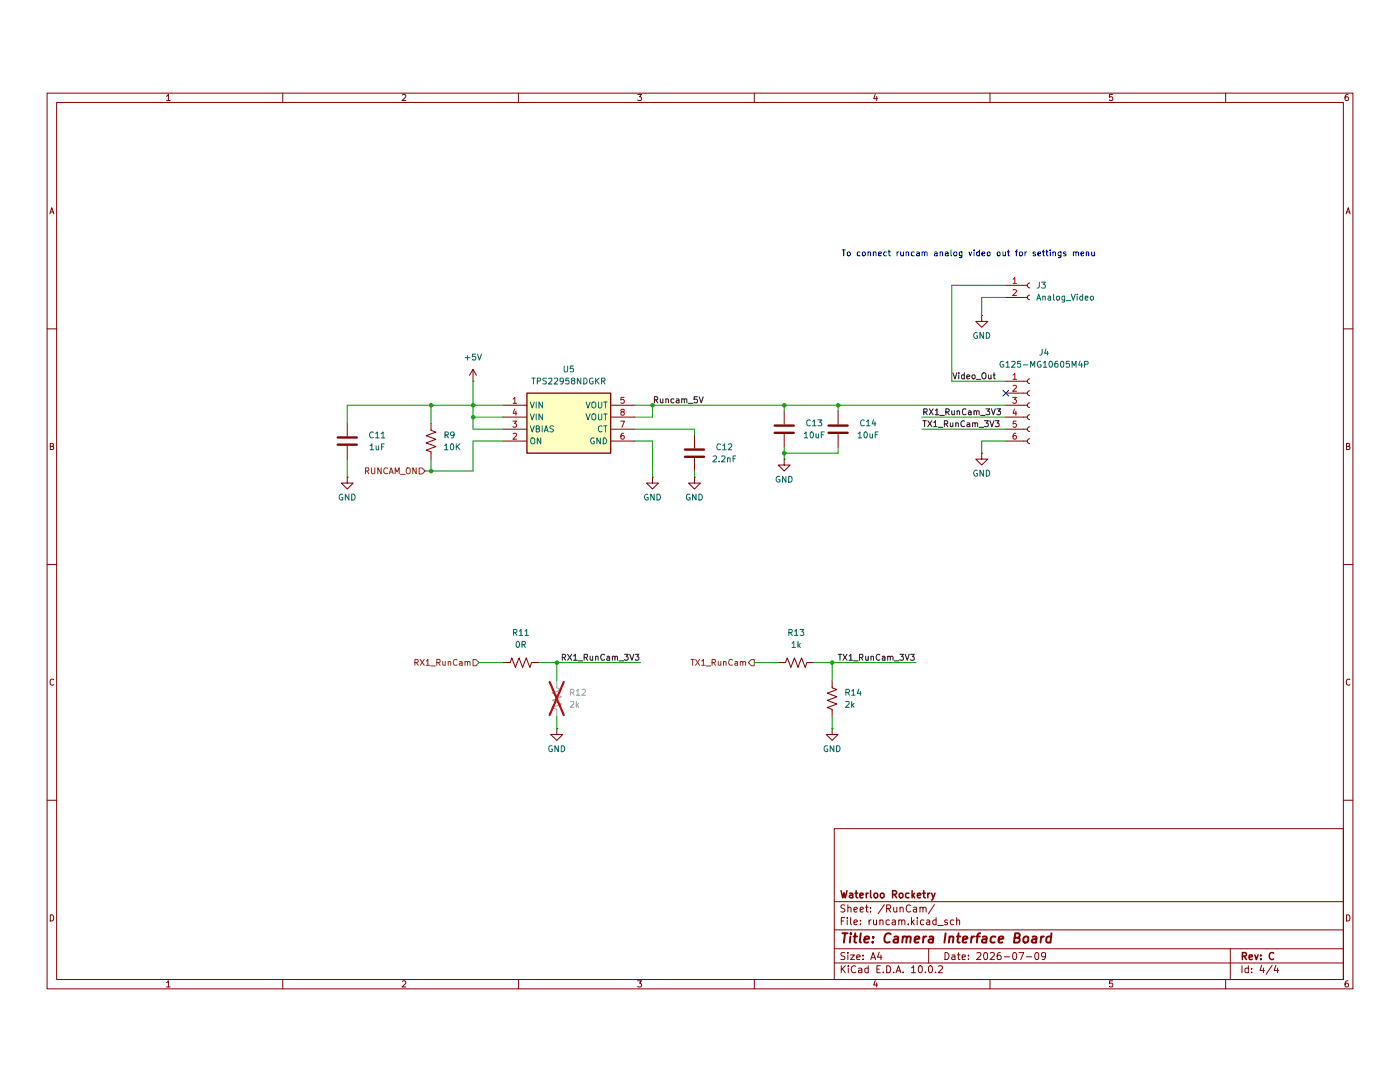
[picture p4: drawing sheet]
(kicad_sch
 (version 20260306)
 (generator "eeschema")
 (generator_version "10.0")
 (paper "A4")
 (title_block
  (title "Camera Interface Board")
  (date "2026-07-09")
  (rev "C")
  (company "Waterloo Rocketry"))
 (lib_symbols
  (symbol "Connector:Conn_01x02_Socket"
   (pin_names
    (offset 1.016) (hide yes)) (exclude_from_sim no) (in_bom yes) (on_board yes)
   (in_pos_files yes)
   (duplicate_pin_numbers_are_jumpers no)
   (property "Reference" "J" (at 0 2.54 0) (show_name no) (do_not_autoplace no) (effects (font (size 1.27 1.27))))
   (property "Value" "Conn_01x02_Socket" (at 0 -5.08 0) (show_name no) (do_not_autoplace no) (effects (font (size 1.27 1.27))))
   (property "Footprint" "" (at 0 0 0) (show_name no) (do_not_autoplace no) (hide yes) (effects (font (size 1.27 1.27))))
   (property "Datasheet" "" (at 0 0 0) (show_name no) (do_not_autoplace no) (hide yes) (effects (font (size 1.27 1.27))))
   (property "Description" "Generic connector, single row, 01x02, script generated" (at 0 0 0) (show_name no) (do_not_autoplace no) (hide yes) (effects (font (size 1.27 1.27))))
   (property "ki_locked" "" (at 0 0 0) (show_name no) (do_not_autoplace no) (effects (font (size 1.27 1.27))))
   (symbol "Conn_01x02_Socket_1_1"
    (polyline (pts (xy -1.27 0) (xy -0.508 0)) (stroke (width 0.1524) (type default)) (fill (type none)))
    (polyline (pts (xy -1.27 -2.54) (xy -0.508 -2.54)) (stroke (width 0.1524) (type default)) (fill (type none)))
    (arc (start 0 -0.508) (mid -0.5058 0) (end 0 0.508) (stroke (width 0.1524) (type default)) (fill (type none)))
    (arc (start 0 -3.048) (mid -0.5058 -2.54) (end 0 -2.032) (stroke (width 0.1524) (type default)) (fill (type none)))
    (pin passive line (at -5.08 0 0) (length 3.81) (name "Pin_1" (effects (font (size 1.27 1.27)))) (number "1" (effects (font (size 1.27 1.27)))))
    (pin passive line (at -5.08 -2.54 0) (length 3.81) (name "Pin_2" (effects (font (size 1.27 1.27)))) (number "2" (effects (font (size 1.27 1.27))))))
   (embedded_fonts no))
  (symbol "Connector:Conn_01x06_Socket"
   (pin_names
    (offset 1.016) (hide yes)) (exclude_from_sim no) (in_bom yes) (on_board yes)
   (in_pos_files yes)
   (duplicate_pin_numbers_are_jumpers no)
   (property "Reference" "J" (at 0 7.62 0) (show_name no) (do_not_autoplace no) (effects (font (size 1.27 1.27))))
   (property "Value" "Conn_01x06_Socket" (at 0 -10.16 0) (show_name no) (do_not_autoplace no) (effects (font (size 1.27 1.27))))
   (property "Footprint" "" (at 0 0 0) (show_name no) (do_not_autoplace no) (hide yes) (effects (font (size 1.27 1.27))))
   (property "Datasheet" "" (at 0 0 0) (show_name no) (do_not_autoplace no) (hide yes) (effects (font (size 1.27 1.27))))
   (property "Description" "Generic connector, single row, 01x06, script generated" (at 0 0 0) (show_name no) (do_not_autoplace no) (hide yes) (effects (font (size 1.27 1.27))))
   (property "ki_locked" "" (at 0 0 0) (show_name no) (do_not_autoplace no) (effects (font (size 1.27 1.27))))
   (symbol "Conn_01x06_Socket_1_1"
    (polyline (pts (xy -1.27 5.08) (xy -0.508 5.08)) (stroke (width 0.1524) (type default)) (fill (type none)))
    (polyline (pts (xy -1.27 2.54) (xy -0.508 2.54)) (stroke (width 0.1524) (type default)) (fill (type none)))
    (polyline (pts (xy -1.27 0) (xy -0.508 0)) (stroke (width 0.1524) (type default)) (fill (type none)))
    (polyline (pts (xy -1.27 -2.54) (xy -0.508 -2.54)) (stroke (width 0.1524) (type default)) (fill (type none)))
    (polyline (pts (xy -1.27 -5.08) (xy -0.508 -5.08)) (stroke (width 0.1524) (type default)) (fill (type none)))
    (polyline (pts (xy -1.27 -7.62) (xy -0.508 -7.62)) (stroke (width 0.1524) (type default)) (fill (type none)))
    (arc (start 0 4.572) (mid -0.5058 5.08) (end 0 5.588) (stroke (width 0.1524) (type default)) (fill (type none)))
    (arc (start 0 2.032) (mid -0.5058 2.54) (end 0 3.048) (stroke (width 0.1524) (type default)) (fill (type none)))
    (arc (start 0 -0.508) (mid -0.5058 0) (end 0 0.508) (stroke (width 0.1524) (type default)) (fill (type none)))
    (arc (start 0 -3.048) (mid -0.5058 -2.54) (end 0 -2.032) (stroke (width 0.1524) (type default)) (fill (type none)))
    (arc (start 0 -5.588) (mid -0.5058 -5.08) (end 0 -4.572) (stroke (width 0.1524) (type default)) (fill (type none)))
    (arc (start 0 -8.128) (mid -0.5058 -7.62) (end 0 -7.112) (stroke (width 0.1524) (type default)) (fill (type none)))
    (pin passive line (at -5.08 5.08 0) (length 3.81) (name "Pin_1" (effects (font (size 1.27 1.27)))) (number "1" (effects (font (size 1.27 1.27)))))
    (pin passive line (at -5.08 2.54 0) (length 3.81) (name "Pin_2" (effects (font (size 1.27 1.27)))) (number "2" (effects (font (size 1.27 1.27)))))
    (pin passive line (at -5.08 0 0) (length 3.81) (name "Pin_3" (effects (font (size 1.27 1.27)))) (number "3" (effects (font (size 1.27 1.27)))))
    (pin passive line (at -5.08 -2.54 0) (length 3.81) (name "Pin_4" (effects (font (size 1.27 1.27)))) (number "4" (effects (font (size 1.27 1.27)))))
    (pin passive line (at -5.08 -5.08 0) (length 3.81) (name "Pin_5" (effects (font (size 1.27 1.27)))) (number "5" (effects (font (size 1.27 1.27)))))
    (pin passive line (at -5.08 -7.62 0) (length 3.81) (name "Pin_6" (effects (font (size 1.27 1.27)))) (number "6" (effects (font (size 1.27 1.27))))))
   (embedded_fonts no))
  (symbol "Device:C"
   (pin_numbers (hide yes))
   (pin_names
    (offset 0.254)) (exclude_from_sim no) (in_bom yes) (on_board yes)
   (in_pos_files yes)
   (duplicate_pin_numbers_are_jumpers no)
   (property "Reference" "C" (at 0.635 2.54 0) (show_name no) (do_not_autoplace no) (effects (font (size 1.27 1.27)) (justify left)))
   (property "Value" "C" (at 0.635 -2.54 0) (show_name no) (do_not_autoplace no) (effects (font (size 1.27 1.27)) (justify left)))
   (property "Footprint" "" (at 0.9652 -3.81 0) (show_name no) (do_not_autoplace no) (hide yes) (effects (font (size 1.27 1.27))))
   (property "Datasheet" "" (at 0 0 0) (show_name no) (do_not_autoplace no) (hide yes) (effects (font (size 1.27 1.27))))
   (property "Description" "Unpolarized capacitor" (at 0 0 0) (show_name no) (do_not_autoplace no) (hide yes) (effects (font (size 1.27 1.27))))
   (symbol "C_0_1"
    (polyline (pts (xy -2.032 0.762) (xy 2.032 0.762)) (stroke (width 0.508) (type default)) (fill (type none)))
    (polyline (pts (xy -2.032 -0.762) (xy 2.032 -0.762)) (stroke (width 0.508) (type default)) (fill (type none))))
   (symbol "C_1_1"
    (pin passive line (at 0 3.81 270) (length 2.794) (name "" (effects (font (size 1.27 1.27)))) (number "1" (effects (font (size 1.27 1.27)))))
    (pin passive line (at 0 -3.81 90) (length 2.794) (name "" (effects (font (size 1.27 1.27)))) (number "2" (effects (font (size 1.27 1.27))))))
   (embedded_fonts no))
  (symbol "Device:R_US"
   (pin_numbers (hide yes))
   (pin_names
    (offset 0)) (exclude_from_sim no) (in_bom yes) (on_board yes)
   (in_pos_files yes)
   (duplicate_pin_numbers_are_jumpers no)
   (property "Reference" "R" (at 2.54 0 90) (show_name no) (do_not_autoplace no) (effects (font (size 1.27 1.27))))
   (property "Value" "R_US" (at -2.54 0 90) (show_name no) (do_not_autoplace no) (effects (font (size 1.27 1.27))))
   (property "Footprint" "" (at 1.016 -0.254 90) (show_name no) (do_not_autoplace no) (hide yes) (effects (font (size 1.27 1.27))))
   (property "Datasheet" "" (at 0 0 0) (show_name no) (do_not_autoplace no) (hide yes) (effects (font (size 1.27 1.27))))
   (property "Description" "Resistor, US symbol" (at 0 0 0) (show_name no) (do_not_autoplace no) (hide yes) (effects (font (size 1.27 1.27))))
   (symbol "R_US_0_1"
    (polyline (pts (xy 0 2.286) (xy 0 2.54)) (stroke (width 0) (type default)) (fill (type none)))
    (polyline (pts (xy 0 2.286) (xy 1.016 1.905) (xy 0 1.524) (xy -1.016 1.143) (xy 0 0.762)) (stroke (width 0) (type default)) (fill (type none)))
    (polyline (pts (xy 0 0.762) (xy 1.016 0.381) (xy 0 0) (xy -1.016 -0.381) (xy 0 -0.762)) (stroke (width 0) (type default)) (fill (type none)))
    (polyline (pts (xy 0 -0.762) (xy 1.016 -1.143) (xy 0 -1.524) (xy -1.016 -1.905) (xy 0 -2.286)) (stroke (width 0) (type default)) (fill (type none)))
    (polyline (pts (xy 0 -2.286) (xy 0 -2.54)) (stroke (width 0) (type default)) (fill (type none))))
   (symbol "R_US_1_1"
    (pin passive line (at 0 3.81 270) (length 1.27) (name "" (effects (font (size 1.27 1.27)))) (number "1" (effects (font (size 1.27 1.27)))))
    (pin passive line (at 0 -3.81 90) (length 1.27) (name "" (effects (font (size 1.27 1.27)))) (number "2" (effects (font (size 1.27 1.27))))))
   (embedded_fonts no))
  (symbol "camera_interface:TPS22958NDGKR" (exclude_from_sim no) (in_bom yes) (on_board yes)
   (in_pos_files yes)
   (duplicate_pin_numbers_are_jumpers no)
   (property "Reference" "U" (at 29.21 7.62 0) (show_name no) (do_not_autoplace no) (effects (font (size 1.27 1.27)) (justify left top)))
   (property "Value" "TPS22958NDGKR" (at 29.21 5.08 0) (show_name no) (do_not_autoplace no) (effects (font (size 1.27 1.27)) (justify left top)))
   (property "Footprint" "camera_interface:SOP65P490X110-8N" (at 29.21 -94.92 0) (show_name no) (do_not_autoplace no) (hide yes) (effects (font (size 1.27 1.27)) (justify left top)))
   (property "Datasheet" "http://www.ti.com/lit/gpn/tps22958" (at 29.21 -194.92 0) (show_name no) (do_not_autoplace no) (hide yes) (effects (font (size 1.27 1.27)) (justify left top)))
   (property "Description" "5.5-V, 4-A 13m load switch with adjustable rise time and optional quick output discharge" (at -5.08 0 0) (show_name no) (do_not_autoplace no) (hide yes) (effects (font (size 1.27 1.27))))
   (property "Manufacturer_Name" "Texas Instruments" (at 29.21 -694.92 0) (show_name no) (do_not_autoplace no) (hide yes) (effects (font (size 1.27 1.27)) (justify left top)))
   (property "Manufacturer_Part_Number" "TPS22958NDGKR" (at 29.21 -794.92 0) (show_name no) (do_not_autoplace no) (hide yes) (effects (font (size 1.27 1.27)) (justify left top)))
   (symbol "TPS22958NDGKR_1_1"
    (rectangle (start 5.08 2.54) (end 22.86 -10.16) (stroke (width 0.254) (type default)) (fill (type background)))
    (pin passive line (at 0 0 0) (length 5.08) (name "VIN" (effects (font (size 1.27 1.27)))) (number "1" (effects (font (size 1.27 1.27)))))
    (pin passive line (at 0 -7.62 0) (length 5.08) (name "ON" (effects (font (size 1.27 1.27)))) (number "2" (effects (font (size 1.27 1.27)))))
    (pin passive line (at 0 -5.08 0) (length 5.08) (name "VBIAS" (effects (font (size 1.27 1.27)))) (number "3" (effects (font (size 1.27 1.27)))))
    (pin passive line (at 0 -2.54 0) (length 5.08) (name "VIN" (effects (font (size 1.27 1.27)))) (number "4" (effects (font (size 1.27 1.27)))))
    (pin passive line (at 27.94 0 180) (length 5.08) (name "VOUT" (effects (font (size 1.27 1.27)))) (number "5" (effects (font (size 1.27 1.27)))))
    (pin passive line (at 27.94 -7.62 180) (length 5.08) (name "GND" (effects (font (size 1.27 1.27)))) (number "6" (effects (font (size 1.27 1.27)))))
    (pin passive line (at 27.94 -5.08 180) (length 5.08) (name "CT" (effects (font (size 1.27 1.27)))) (number "7" (effects (font (size 1.27 1.27)))))
    (pin passive line (at 27.94 -2.54 180) (length 5.08) (name "VOUT" (effects (font (size 1.27 1.27)))) (number "8" (effects (font (size 1.27 1.27))))))
   (embedded_fonts no))
  (symbol "power:+5V"
   (power global)
   (pin_numbers (hide yes))
   (pin_names
    (offset 0) (hide yes)) (exclude_from_sim no) (in_bom yes) (on_board yes)
   (in_pos_files yes)
   (duplicate_pin_numbers_are_jumpers no)
   (property "Reference" "#PWR" (at 0 -3.81 0) (show_name no) (do_not_autoplace no) (hide yes) (effects (font (size 1.27 1.27))))
   (property "Value" "+5V" (at 0 3.556 0) (show_name no) (do_not_autoplace no) (effects (font (size 1.27 1.27))))
   (property "Footprint" "" (at 0 0 0) (show_name no) (do_not_autoplace no) (hide yes) (effects (font (size 1.27 1.27))))
   (property "Datasheet" "" (at 0 0 0) (show_name no) (do_not_autoplace no) (hide yes) (effects (font (size 1.27 1.27))))
   (property "Description" "Power symbol creates a global label with name \"+5V\"" (at 0 0 0) (show_name no) (do_not_autoplace no) (hide yes) (effects (font (size 1.27 1.27))))
   (symbol "+5V_0_1"
    (polyline (pts (xy -0.762 1.27) (xy 0 2.54)) (stroke (width 0) (type default)) (fill (type none)))
    (polyline (pts (xy 0 2.54) (xy 0.762 1.27)) (stroke (width 0) (type default)) (fill (type none)))
    (polyline (pts (xy 0 0) (xy 0 2.54)) (stroke (width 0) (type default)) (fill (type none))))
   (symbol "+5V_1_1"
    (pin power_in line (at 0 0 90) (length 0) (name "" (effects (font (size 1.27 1.27)))) (number "1" (effects (font (size 1.27 1.27))))))
   (embedded_fonts no))
  (symbol "power:GND"
   (power global)
   (pin_numbers (hide yes))
   (pin_names
    (offset 0) (hide yes)) (exclude_from_sim no) (in_bom yes) (on_board yes)
   (in_pos_files yes)
   (duplicate_pin_numbers_are_jumpers no)
   (property "Reference" "#PWR" (at 0 -6.35 0) (show_name no) (do_not_autoplace no) (hide yes) (effects (font (size 1.27 1.27))))
   (property "Value" "GND" (at 0 -3.81 0) (show_name no) (do_not_autoplace no) (effects (font (size 1.27 1.27))))
   (property "Footprint" "" (at 0 0 0) (show_name no) (do_not_autoplace no) (hide yes) (effects (font (size 1.27 1.27))))
   (property "Datasheet" "" (at 0 0 0) (show_name no) (do_not_autoplace no) (hide yes) (effects (font (size 1.27 1.27))))
   (property "Description" "Power symbol creates a global label with name \"GND\" , ground" (at 0 0 0) (show_name no) (do_not_autoplace no) (hide yes) (effects (font (size 1.27 1.27))))
   (symbol "GND_0_1"
    (polyline (pts (xy 0 0) (xy 0 -1.27) (xy 1.27 -1.27) (xy 0 -2.54) (xy -1.27 -1.27) (xy 0 -1.27)) (stroke (width 0) (type default)) (fill (type none))))
   (symbol "GND_1_1"
    (pin power_in line (at 0 0 270) (length 0) (name "" (effects (font (size 1.27 1.27)))) (number "1" (effects (font (size 1.27 1.27))))))
   (embedded_fonts no)))
 (text "To connect runcam analog video out for settings menu\n"
  (exclude_from_sim no)
  (at 205.486 44.196 0)
  (effects (font (size 1.27 1.27))))
 (junction
  (at 118.11 130.81)
  (diameter 0)
  (color 0 0 0 0))
 (junction
  (at 91.44 76.2)
  (diameter 0)
  (color 0 0 0 0))
 (junction
  (at 100.33 76.2)
  (diameter 0)
  (color 0 0 0 0))
 (junction
  (at 177.8 76.2)
  (diameter 0)
  (color 0 0 0 0))
 (junction
  (at 138.43 76.2)
  (diameter 0)
  (color 0 0 0 0))
 (junction
  (at 166.37 76.2)
  (diameter 0)
  (color 0 0 0 0))
 (junction
  (at 166.37 86.36)
  (diameter 0)
  (color 0 0 0 0))
 (junction
  (at 176.53 130.81)
  (diameter 0)
  (color 0 0 0 0))
 (junction
  (at 91.44 90.17)
  (diameter 0)
  (color 0 0 0 0))
 (junction
  (at 100.33 78.74)
  (diameter 0)
  (color 0 0 0 0))
 (no_connect
  (at 213.36 73.66))
 (wire
  (pts (xy 73.66 76.2) (xy 91.44 76.2))
  (stroke (width 0) (type default)))
 (wire
  (pts (xy 176.53 130.81) (xy 172.72 130.81))
  (stroke (width 0) (type default)))
 (wire
  (pts (xy 134.62 81.28) (xy 147.32 81.28))
  (stroke (width 0) (type default)))
 (wire
  (pts (xy 91.44 76.2) (xy 91.44 80.01))
  (stroke (width 0) (type default)))
 (wire
  (pts (xy 177.8 85.09) (xy 177.8 86.36))
  (stroke (width 0) (type default)))
 (wire
  (pts (xy 176.53 130.81) (xy 194.31 130.81))
  (stroke (width 0) (type default)))
 (wire
  (pts (xy 91.44 90.17) (xy 100.33 90.17))
  (stroke (width 0) (type default)))
 (wire
  (pts (xy 100.33 78.74) (xy 100.33 76.2))
  (stroke (width 0) (type default)))
 (wire
  (pts (xy 208.28 83.82) (xy 208.28 86.36))
  (stroke (width 0) (type default)))
 (wire
  (pts (xy 118.11 130.81) (xy 135.89 130.81))
  (stroke (width 0) (type default)))
 (wire
  (pts (xy 177.8 76.2) (xy 213.36 76.2))
  (stroke (width 0) (type default)))
 (wire
  (pts (xy 166.37 77.47) (xy 166.37 76.2))
  (stroke (width 0) (type default)))
 (wire
  (pts (xy 118.11 142.24) (xy 118.11 144.78))
  (stroke (width 0) (type default)))
 (wire
  (pts (xy 73.66 80.01) (xy 73.66 76.2))
  (stroke (width 0) (type default)))
 (wire
  (pts (xy 101.6 130.81) (xy 106.68 130.81))
  (stroke (width 0) (type default)))
 (wire
  (pts (xy 138.43 76.2) (xy 166.37 76.2))
  (stroke (width 0) (type default)))
 (wire
  (pts (xy 100.33 90.17) (xy 100.33 83.82))
  (stroke (width 0) (type default)))
 (wire
  (pts (xy 100.33 81.28) (xy 100.33 78.74))
  (stroke (width 0) (type default)))
 (wire
  (pts (xy 166.37 85.09) (xy 166.37 86.36))
  (stroke (width 0) (type default)))
 (wire
  (pts (xy 147.32 81.28) (xy 147.32 82.55))
  (stroke (width 0) (type default)))
 (wire
  (pts (xy 138.43 83.82) (xy 138.43 91.44))
  (stroke (width 0) (type default)))
 (wire
  (pts (xy 195.58 78.74) (xy 213.36 78.74))
  (stroke (width 0) (type default)))
 (wire
  (pts (xy 118.11 130.81) (xy 114.3 130.81))
  (stroke (width 0) (type default)))
 (wire
  (pts (xy 100.33 83.82) (xy 106.68 83.82))
  (stroke (width 0) (type default)))
 (wire
  (pts (xy 106.68 78.74) (xy 100.33 78.74))
  (stroke (width 0) (type default)))
 (wire
  (pts (xy 100.33 71.12) (xy 100.33 76.2))
  (stroke (width 0) (type default)))
 (wire
  (pts (xy 176.53 134.62) (xy 176.53 130.81))
  (stroke (width 0) (type default)))
 (wire
  (pts (xy 106.68 76.2) (xy 100.33 76.2))
  (stroke (width 0) (type default)))
 (wire
  (pts (xy 213.36 53.34) (xy 208.28 53.34))
  (stroke (width 0) (type default)))
 (wire
  (pts (xy 208.28 83.82) (xy 213.36 83.82))
  (stroke (width 0) (type default)))
 (wire
  (pts (xy 177.8 77.47) (xy 177.8 76.2))
  (stroke (width 0) (type default)))
 (wire
  (pts (xy 106.68 81.28) (xy 100.33 81.28))
  (stroke (width 0) (type default)))
 (wire
  (pts (xy 90.17 90.17) (xy 91.44 90.17))
  (stroke (width 0) (type default)))
 (wire
  (pts (xy 118.11 134.62) (xy 118.11 130.81))
  (stroke (width 0) (type default)))
 (wire
  (pts (xy 201.93 50.8) (xy 213.36 50.8))
  (stroke (width 0) (type default)))
 (wire
  (pts (xy 208.28 53.34) (xy 208.28 57.15))
  (stroke (width 0) (type default)))
 (wire
  (pts (xy 134.62 78.74) (xy 138.43 78.74))
  (stroke (width 0) (type default)))
 (wire
  (pts (xy 166.37 86.36) (xy 166.37 87.63))
  (stroke (width 0) (type default)))
 (wire
  (pts (xy 138.43 78.74) (xy 138.43 76.2))
  (stroke (width 0) (type default)))
 (wire
  (pts (xy 147.32 90.17) (xy 147.32 91.44))
  (stroke (width 0) (type default)))
 (wire
  (pts (xy 195.58 81.28) (xy 213.36 81.28))
  (stroke (width 0) (type default)))
 (wire
  (pts (xy 91.44 87.63) (xy 91.44 90.17))
  (stroke (width 0) (type default)))
 (wire
  (pts (xy 176.53 142.24) (xy 176.53 144.78))
  (stroke (width 0) (type default)))
 (wire
  (pts (xy 166.37 76.2) (xy 177.8 76.2))
  (stroke (width 0) (type default)))
 (wire
  (pts (xy 91.44 76.2) (xy 100.33 76.2))
  (stroke (width 0) (type default)))
 (wire
  (pts (xy 160.02 130.81) (xy 165.1 130.81))
  (stroke (width 0) (type default)))
 (wire
  (pts (xy 134.62 76.2) (xy 138.43 76.2))
  (stroke (width 0) (type default)))
 (wire
  (pts (xy 134.62 83.82) (xy 138.43 83.82))
  (stroke (width 0) (type default)))
 (wire
  (pts (xy 73.66 87.63) (xy 73.66 91.44))
  (stroke (width 0) (type default)))
 (wire
  (pts (xy 166.37 86.36) (xy 177.8 86.36))
  (stroke (width 0) (type default)))
 (wire
  (pts (xy 201.93 50.8) (xy 201.93 71.12))
  (stroke (width 0) (type default)))
 (wire
  (pts (xy 213.36 71.12) (xy 201.93 71.12))
  (stroke (width 0) (type default)))
 (label "RX1_RunCam_3V3"
  (at 135.89 130.81 180)
  (effects (font (size 1.27 1.27)) (justify right bottom)))
 (label "Video_Out"
  (at 201.93 71.12 0)
  (effects (font (size 1.27 1.27)) (justify left bottom)))
 (label "Runcam_5V"
  (at 138.43 76.2 0)
  (effects (font (size 1.27 1.27)) (justify left bottom)))
 (label "TX1_RunCam_3V3"
  (at 195.58 81.28 0)
  (effects (font (size 1.27 1.27)) (justify left bottom)))
 (label "RX1_RunCam_3V3"
  (at 195.58 78.74 0)
  (effects (font (size 1.27 1.27)) (justify left bottom)))
 (label "TX1_RunCam_3V3"
  (at 194.31 130.81 180)
  (effects (font (size 1.27 1.27)) (justify right bottom)))
 (hierarchical_label "RUNCAM_ON"
  (shape input)
  (at 90.17 90.17 180)
  (effects (font (size 1.27 1.27)) (justify right)))
 (hierarchical_label "RX1_RunCam"
  (shape input)
  (at 101.6 130.81 180)
  (effects (font (size 1.27 1.27)) (justify right)))
 (hierarchical_label "TX1_RunCam"
  (shape output)
  (at 160.02 130.81 180)
  (effects (font (size 1.27 1.27)) (justify right)))
 (symbol
  (lib_id "Device:R_US")
  (at 118.11 138.43 180)
  (unit 1)
  (body_style 1)
  (exclude_from_sim no)
  (in_bom yes)
  (on_board yes)
  (in_pos_files yes)
  (dnp yes)
  (fields_autoplaced yes)
  (property "Reference" "R12" (at 120.65 137.1599 0) (show_name no) (do_not_autoplace no) (effects (font (size 1.27 1.27)) (justify right)))
  (property "Value" "2k" (at 120.65 139.6999 0) (show_name no) (do_not_autoplace no) (effects (font (size 1.27 1.27)) (justify right)))
  (property "Footprint" "Resistor_SMD:R_0603_1608Metric_Pad0.98x0.95mm_HandSolder" (at 117.094 138.176 90) (hide yes) (show_name no) (do_not_autoplace no) (effects (font (size 1.27 1.27))))
  (property "Datasheet" "" (at 118.11 138.43 0) (hide yes) (show_name no) (do_not_autoplace no) (effects (font (size 1.27 1.27))))
  (property "Description" "Resistor, US symbol" (at 118.11 138.43 0) (hide yes) (show_name no) (do_not_autoplace no) (effects (font (size 1.27 1.27))))
  (pin "1")
  (pin "2"))
 (symbol
  (lib_id "Device:R_US")
  (at 110.49 130.81 90)
  (unit 1)
  (body_style 1)
  (exclude_from_sim no)
  (in_bom yes)
  (on_board yes)
  (in_pos_files yes)
  (dnp no)
  (fields_autoplaced yes)
  (property "Reference" "R11" (at 110.49 124.46 90) (show_name no) (do_not_autoplace no) (effects (font (size 1.27 1.27))))
  (property "Value" "0R" (at 110.49 127 90) (show_name no) (do_not_autoplace no) (effects (font (size 1.27 1.27))))
  (property "Footprint" "Resistor_SMD:R_0603_1608Metric_Pad0.98x0.95mm_HandSolder" (at 110.744 129.794 90) (hide yes) (show_name no) (do_not_autoplace no) (effects (font (size 1.27 1.27))))
  (property "Datasheet" "" (at 110.49 130.81 0) (hide yes) (show_name no) (do_not_autoplace no) (effects (font (size 1.27 1.27))))
  (property "Description" "Resistor, US symbol" (at 110.49 130.81 0) (hide yes) (show_name no) (do_not_autoplace no) (effects (font (size 1.27 1.27))))
  (pin "1")
  (pin "2"))
 (symbol
  (lib_id "Connector:Conn_01x02_Socket")
  (at 218.44 50.8 0)
  (unit 1)
  (body_style 1)
  (exclude_from_sim no)
  (in_bom yes)
  (on_board yes)
  (in_pos_files yes)
  (dnp no)
  (fields_autoplaced yes)
  (property "Reference" "J3" (at 219.71 50.7999 0) (show_name no) (do_not_autoplace no) (effects (font (size 1.27 1.27)) (justify left)))
  (property "Value" "Analog_Video" (at 219.71 53.3399 0) (show_name no) (do_not_autoplace no) (effects (font (size 1.27 1.27)) (justify left)))
  (property "Footprint" "Connector_PinSocket_1.27mm:PinSocket_1x02_P1.27mm_Vertical" (at 218.44 50.8 0) (hide yes) (show_name no) (do_not_autoplace no) (effects (font (size 1.27 1.27))))
  (property "Datasheet" "" (at 218.44 50.8 0) (hide yes) (show_name no) (do_not_autoplace no) (effects (font (size 1.27 1.27))))
  (property "Description" "Generic connector, single row, 01x02, script generated" (at 218.44 50.8 0) (hide yes) (show_name no) (do_not_autoplace no) (effects (font (size 1.27 1.27))))
  (pin "1")
  (pin "2"))
 (symbol
  (lib_id "camera_interface:TPS22958NDGKR")
  (at 106.68 76.2 0)
  (unit 1)
  (body_style 1)
  (exclude_from_sim no)
  (in_bom yes)
  (on_board yes)
  (in_pos_files yes)
  (dnp no)
  (fields_autoplaced yes)
  (property "Reference" "U5" (at 120.65 68.58 0) (show_name no) (do_not_autoplace no) (effects (font (size 1.27 1.27))))
  (property "Value" "TPS22958NDGKR" (at 120.65 71.12 0) (show_name no) (do_not_autoplace no) (effects (font (size 1.27 1.27))))
  (property "Footprint" "camera_interface:SOP65P490X110-8N" (at 135.89 171.12 0) (hide yes) (show_name no) (do_not_autoplace no) (effects (font (size 1.27 1.27)) (justify left top)))
  (property "Datasheet" "http://www.ti.com/lit/gpn/tps22958" (at 135.89 271.12 0) (hide yes) (show_name no) (do_not_autoplace no) (effects (font (size 1.27 1.27)) (justify left top)))
  (property "Description" "5.5-V, 4-A 13m load switch with adjustable rise time and optional quick output discharge" (at 101.6 76.2 0) (hide yes) (show_name no) (do_not_autoplace no) (effects (font (size 1.27 1.27))))
  (property "Manufacturer_Name" "Texas Instruments" (at 135.89 771.12 0) (hide yes) (show_name no) (do_not_autoplace no) (effects (font (size 1.27 1.27)) (justify left top)))
  (property "Manufacturer_Part_Number" "TPS22958NDGKR" (at 135.89 871.12 0) (hide yes) (show_name no) (do_not_autoplace no) (effects (font (size 1.27 1.27)) (justify left top)))
  (pin "6")
  (pin "3")
  (pin "8")
  (pin "4")
  (pin "1")
  (pin "2")
  (pin "5")
  (pin "7"))
 (symbol
  (lib_id "Device:C")
  (at 166.37 81.28 180)
  (unit 1)
  (body_style 1)
  (exclude_from_sim no)
  (in_bom yes)
  (on_board yes)
  (in_pos_files yes)
  (dnp no)
  (property "Reference" "C13" (at 172.72 80.01 0) (show_name no) (do_not_autoplace no) (effects (font (size 1.27 1.27))))
  (property "Value" "10uF" (at 172.72 82.55 0) (show_name no) (do_not_autoplace no) (effects (font (size 1.27 1.27))))
  (property "Footprint" "Capacitor_SMD:C_0805_2012Metric_Pad1.18x1.45mm_HandSolder" (at 165.4048 77.47 0) (hide yes) (show_name no) (do_not_autoplace no) (effects (font (size 1.27 1.27))))
  (property "Datasheet" "" (at 166.37 81.28 0) (hide yes) (show_name no) (do_not_autoplace no) (effects (font (size 1.27 1.27))))
  (property "Description" "Unpolarized capacitor" (at 166.37 81.28 0) (hide yes) (show_name no) (do_not_autoplace no) (effects (font (size 1.27 1.27))))
  (pin "1")
  (pin "2"))
 (symbol
  (lib_id "power:GND")
  (at 73.66 91.44 0)
  (unit 1)
  (body_style 1)
  (exclude_from_sim no)
  (in_bom yes)
  (on_board yes)
  (in_pos_files yes)
  (dnp no)
  (property "Reference" "#PWR027" (at 73.66 97.79 0) (hide yes) (show_name no) (do_not_autoplace no) (effects (font (size 1.27 1.27))))
  (property "Value" "GND" (at 75.692 95.758 0) (show_name no) (do_not_autoplace no) (effects (font (size 1.27 1.27)) (justify right)))
  (property "Footprint" "" (at 73.66 91.44 0) (hide yes) (show_name no) (do_not_autoplace no) (effects (font (size 1.27 1.27))))
  (property "Datasheet" "" (at 73.66 91.44 0) (hide yes) (show_name no) (do_not_autoplace no) (effects (font (size 1.27 1.27))))
  (property "Description" "Power symbol creates a global label with name \"GND\" , ground" (at 73.66 91.44 0) (hide yes) (show_name no) (do_not_autoplace no) (effects (font (size 1.27 1.27))))
  (pin "1"))
 (symbol
  (lib_id "power:GND")
  (at 138.43 91.44 0)
  (unit 1)
  (body_style 1)
  (exclude_from_sim no)
  (in_bom yes)
  (on_board yes)
  (in_pos_files yes)
  (dnp no)
  (property "Reference" "#PWR029" (at 138.43 97.79 0) (hide yes) (show_name no) (do_not_autoplace no) (effects (font (size 1.27 1.27))))
  (property "Value" "GND" (at 140.462 95.758 0) (show_name no) (do_not_autoplace no) (effects (font (size 1.27 1.27)) (justify right)))
  (property "Footprint" "" (at 138.43 91.44 0) (hide yes) (show_name no) (do_not_autoplace no) (effects (font (size 1.27 1.27))))
  (property "Datasheet" "" (at 138.43 91.44 0) (hide yes) (show_name no) (do_not_autoplace no) (effects (font (size 1.27 1.27))))
  (property "Description" "Power symbol creates a global label with name \"GND\" , ground" (at 138.43 91.44 0) (hide yes) (show_name no) (do_not_autoplace no) (effects (font (size 1.27 1.27))))
  (pin "1"))
 (symbol
  (lib_id "Device:R_US")
  (at 91.44 83.82 0)
  (unit 1)
  (body_style 1)
  (exclude_from_sim no)
  (in_bom yes)
  (on_board yes)
  (in_pos_files yes)
  (dnp no)
  (fields_autoplaced yes)
  (property "Reference" "R9" (at 93.98 82.5499 0) (show_name no) (do_not_autoplace no) (effects (font (size 1.27 1.27)) (justify left)))
  (property "Value" "10K" (at 93.98 85.0899 0) (show_name no) (do_not_autoplace no) (effects (font (size 1.27 1.27)) (justify left)))
  (property "Footprint" "Resistor_SMD:R_0603_1608Metric_Pad0.98x0.95mm_HandSolder" (at 92.456 84.074 90) (hide yes) (show_name no) (do_not_autoplace no) (effects (font (size 1.27 1.27))))
  (property "Datasheet" "" (at 91.44 83.82 0) (hide yes) (show_name no) (do_not_autoplace no) (effects (font (size 1.27 1.27))))
  (property "Description" "Resistor, US symbol" (at 91.44 83.82 0) (hide yes) (show_name no) (do_not_autoplace no) (effects (font (size 1.27 1.27))))
  (pin "1")
  (pin "2"))
 (symbol
  (lib_id "Device:C")
  (at 147.32 86.36 180)
  (unit 1)
  (body_style 1)
  (exclude_from_sim no)
  (in_bom yes)
  (on_board yes)
  (in_pos_files yes)
  (dnp no)
  (property "Reference" "C12" (at 153.67 85.09 0) (show_name no) (do_not_autoplace no) (effects (font (size 1.27 1.27))))
  (property "Value" "2.2nF" (at 153.67 87.63 0) (show_name no) (do_not_autoplace no) (effects (font (size 1.27 1.27))))
  (property "Footprint" "Capacitor_SMD:C_0603_1608Metric_Pad1.08x0.95mm_HandSolder" (at 146.3548 82.55 0) (hide yes) (show_name no) (do_not_autoplace no) (effects (font (size 1.27 1.27))))
  (property "Datasheet" "" (at 147.32 86.36 0) (hide yes) (show_name no) (do_not_autoplace no) (effects (font (size 1.27 1.27))))
  (property "Description" "Unpolarized capacitor" (at 147.32 86.36 0) (hide yes) (show_name no) (do_not_autoplace no) (effects (font (size 1.27 1.27))))
  (pin "1")
  (pin "2"))
 (symbol
  (lib_id "power:GND")
  (at 118.11 144.78 0)
  (unit 1)
  (body_style 1)
  (exclude_from_sim no)
  (in_bom yes)
  (on_board yes)
  (in_pos_files yes)
  (dnp no)
  (property "Reference" "#PWR035" (at 118.11 151.13 0) (hide yes) (show_name no) (do_not_autoplace no) (effects (font (size 1.27 1.27))))
  (property "Value" "GND" (at 120.142 149.098 0) (show_name no) (do_not_autoplace no) (effects (font (size 1.27 1.27)) (justify right)))
  (property "Footprint" "" (at 118.11 144.78 0) (hide yes) (show_name no) (do_not_autoplace no) (effects (font (size 1.27 1.27))))
  (property "Datasheet" "" (at 118.11 144.78 0) (hide yes) (show_name no) (do_not_autoplace no) (effects (font (size 1.27 1.27))))
  (property "Description" "Power symbol creates a global label with name \"GND\" , ground" (at 118.11 144.78 0) (hide yes) (show_name no) (do_not_autoplace no) (effects (font (size 1.27 1.27))))
  (pin "1"))
 (symbol
  (lib_id "power:GND")
  (at 147.32 91.44 0)
  (unit 1)
  (body_style 1)
  (exclude_from_sim no)
  (in_bom yes)
  (on_board yes)
  (in_pos_files yes)
  (dnp no)
  (property "Reference" "#PWR030" (at 147.32 97.79 0) (hide yes) (show_name no) (do_not_autoplace no) (effects (font (size 1.27 1.27))))
  (property "Value" "GND" (at 149.352 95.758 0) (show_name no) (do_not_autoplace no) (effects (font (size 1.27 1.27)) (justify right)))
  (property "Footprint" "" (at 147.32 91.44 0) (hide yes) (show_name no) (do_not_autoplace no) (effects (font (size 1.27 1.27))))
  (property "Datasheet" "" (at 147.32 91.44 0) (hide yes) (show_name no) (do_not_autoplace no) (effects (font (size 1.27 1.27))))
  (property "Description" "Power symbol creates a global label with name \"GND\" , ground" (at 147.32 91.44 0) (hide yes) (show_name no) (do_not_autoplace no) (effects (font (size 1.27 1.27))))
  (pin "1"))
 (symbol
  (lib_id "power:GND")
  (at 166.37 87.63 0)
  (unit 1)
  (body_style 1)
  (exclude_from_sim no)
  (in_bom yes)
  (on_board yes)
  (in_pos_files yes)
  (dnp no)
  (property "Reference" "#PWR031" (at 166.37 93.98 0) (hide yes) (show_name no) (do_not_autoplace no) (effects (font (size 1.27 1.27))))
  (property "Value" "GND" (at 168.402 91.948 0) (show_name no) (do_not_autoplace no) (effects (font (size 1.27 1.27)) (justify right)))
  (property "Footprint" "" (at 166.37 87.63 0) (hide yes) (show_name no) (do_not_autoplace no) (effects (font (size 1.27 1.27))))
  (property "Datasheet" "" (at 166.37 87.63 0) (hide yes) (show_name no) (do_not_autoplace no) (effects (font (size 1.27 1.27))))
  (property "Description" "Power symbol creates a global label with name \"GND\" , ground" (at 166.37 87.63 0) (hide yes) (show_name no) (do_not_autoplace no) (effects (font (size 1.27 1.27))))
  (pin "1"))
 (symbol
  (lib_id "Device:C")
  (at 177.8 81.28 180)
  (unit 1)
  (body_style 1)
  (exclude_from_sim no)
  (in_bom yes)
  (on_board yes)
  (in_pos_files yes)
  (dnp no)
  (property "Reference" "C14" (at 184.15 80.01 0) (show_name no) (do_not_autoplace no) (effects (font (size 1.27 1.27))))
  (property "Value" "10uF" (at 184.15 82.55 0) (show_name no) (do_not_autoplace no) (effects (font (size 1.27 1.27))))
  (property "Footprint" "Capacitor_SMD:C_0805_2012Metric_Pad1.18x1.45mm_HandSolder" (at 176.8348 77.47 0) (hide yes) (show_name no) (do_not_autoplace no) (effects (font (size 1.27 1.27))))
  (property "Datasheet" "" (at 177.8 81.28 0) (hide yes) (show_name no) (do_not_autoplace no) (effects (font (size 1.27 1.27))))
  (property "Description" "Unpolarized capacitor" (at 177.8 81.28 0) (hide yes) (show_name no) (do_not_autoplace no) (effects (font (size 1.27 1.27))))
  (pin "1")
  (pin "2"))
 (symbol
  (lib_id "power:GND")
  (at 208.28 57.15 0)
  (unit 1)
  (body_style 1)
  (exclude_from_sim no)
  (in_bom yes)
  (on_board yes)
  (in_pos_files yes)
  (dnp no)
  (property "Reference" "#PWR032" (at 208.28 63.5 0) (hide yes) (show_name no) (do_not_autoplace no) (effects (font (size 1.27 1.27))))
  (property "Value" "GND" (at 210.312 61.468 0) (show_name no) (do_not_autoplace no) (effects (font (size 1.27 1.27)) (justify right)))
  (property "Footprint" "" (at 208.28 57.15 0) (hide yes) (show_name no) (do_not_autoplace no) (effects (font (size 1.27 1.27))))
  (property "Datasheet" "" (at 208.28 57.15 0) (hide yes) (show_name no) (do_not_autoplace no) (effects (font (size 1.27 1.27))))
  (property "Description" "Power symbol creates a global label with name \"GND\" , ground" (at 208.28 57.15 0) (hide yes) (show_name no) (do_not_autoplace no) (effects (font (size 1.27 1.27))))
  (pin "1"))
 (symbol
  (lib_id "power:GND")
  (at 176.53 144.78 0)
  (unit 1)
  (body_style 1)
  (exclude_from_sim no)
  (in_bom yes)
  (on_board yes)
  (in_pos_files yes)
  (dnp no)
  (property "Reference" "#PWR036" (at 176.53 151.13 0) (hide yes) (show_name no) (do_not_autoplace no) (effects (font (size 1.27 1.27))))
  (property "Value" "GND" (at 178.562 149.098 0) (show_name no) (do_not_autoplace no) (effects (font (size 1.27 1.27)) (justify right)))
  (property "Footprint" "" (at 176.53 144.78 0) (hide yes) (show_name no) (do_not_autoplace no) (effects (font (size 1.27 1.27))))
  (property "Datasheet" "" (at 176.53 144.78 0) (hide yes) (show_name no) (do_not_autoplace no) (effects (font (size 1.27 1.27))))
  (property "Description" "Power symbol creates a global label with name \"GND\" , ground" (at 176.53 144.78 0) (hide yes) (show_name no) (do_not_autoplace no) (effects (font (size 1.27 1.27))))
  (pin "1"))
 (symbol
  (lib_id "Device:R_US")
  (at 176.53 138.43 180)
  (unit 1)
  (body_style 1)
  (exclude_from_sim no)
  (in_bom yes)
  (on_board yes)
  (in_pos_files yes)
  (dnp no)
  (fields_autoplaced yes)
  (property "Reference" "R14" (at 179.07 137.1599 0) (show_name no) (do_not_autoplace no) (effects (font (size 1.27 1.27)) (justify right)))
  (property "Value" "2k" (at 179.07 139.6999 0) (show_name no) (do_not_autoplace no) (effects (font (size 1.27 1.27)) (justify right)))
  (property "Footprint" "Resistor_SMD:R_0603_1608Metric_Pad0.98x0.95mm_HandSolder" (at 175.514 138.176 90) (hide yes) (show_name no) (do_not_autoplace no) (effects (font (size 1.27 1.27))))
  (property "Datasheet" "" (at 176.53 138.43 0) (hide yes) (show_name no) (do_not_autoplace no) (effects (font (size 1.27 1.27))))
  (property "Description" "Resistor, US symbol" (at 176.53 138.43 0) (hide yes) (show_name no) (do_not_autoplace no) (effects (font (size 1.27 1.27))))
  (pin "1")
  (pin "2"))
 (symbol
  (lib_id "Device:R_US")
  (at 168.91 130.81 90)
  (unit 1)
  (body_style 1)
  (exclude_from_sim no)
  (in_bom yes)
  (on_board yes)
  (in_pos_files yes)
  (dnp no)
  (fields_autoplaced yes)
  (property "Reference" "R13" (at 168.91 124.46 90) (show_name no) (do_not_autoplace no) (effects (font (size 1.27 1.27))))
  (property "Value" "1k" (at 168.91 127 90) (show_name no) (do_not_autoplace no) (effects (font (size 1.27 1.27))))
  (property "Footprint" "Resistor_SMD:R_0603_1608Metric_Pad0.98x0.95mm_HandSolder" (at 169.164 129.794 90) (hide yes) (show_name no) (do_not_autoplace no) (effects (font (size 1.27 1.27))))
  (property "Datasheet" "" (at 168.91 130.81 0) (hide yes) (show_name no) (do_not_autoplace no) (effects (font (size 1.27 1.27))))
  (property "Description" "Resistor, US symbol" (at 168.91 130.81 0) (hide yes) (show_name no) (do_not_autoplace no) (effects (font (size 1.27 1.27))))
  (pin "1")
  (pin "2"))
 (symbol
  (lib_id "Connector:Conn_01x06_Socket")
  (at 218.44 76.2 0)
  (unit 1)
  (body_style 1)
  (exclude_from_sim no)
  (in_bom yes)
  (on_board yes)
  (in_pos_files yes)
  (dnp no)
  (property "Reference" "J4" (at 221.488 65.024 0) (show_name no) (do_not_autoplace no) (effects (font (size 1.27 1.27))))
  (property "Value" "G125-MG10605M4P" (at 221.488 67.564 0) (show_name no) (do_not_autoplace no) (effects (font (size 1.27 1.27))))
  (property "Footprint" "canhw_footprints:connector_Harwin_G125–MG10605M4P" (at 218.44 76.2 0) (hide yes) (show_name no) (do_not_autoplace no) (effects (font (size 1.27 1.27))))
  (property "Datasheet" "" (at 218.44 76.2 0) (hide yes) (show_name no) (do_not_autoplace no) (effects (font (size 1.27 1.27))))
  (property "Description" "Generic connector, single row, 01x06, script generated" (at 218.44 76.2 0) (hide yes) (show_name no) (do_not_autoplace no) (effects (font (size 1.27 1.27))))
  (pin "1")
  (pin "2")
  (pin "3")
  (pin "4")
  (pin "5")
  (pin "6"))
 (symbol
  (lib_id "power:GND")
  (at 208.28 86.36 0)
  (unit 1)
  (body_style 1)
  (exclude_from_sim no)
  (in_bom yes)
  (on_board yes)
  (in_pos_files yes)
  (dnp no)
  (property "Reference" "#PWR033" (at 208.28 92.71 0) (hide yes) (show_name no) (do_not_autoplace no) (effects (font (size 1.27 1.27))))
  (property "Value" "GND" (at 210.312 90.678 0) (show_name no) (do_not_autoplace no) (effects (font (size 1.27 1.27)) (justify right)))
  (property "Footprint" "" (at 208.28 86.36 0) (hide yes) (show_name no) (do_not_autoplace no) (effects (font (size 1.27 1.27))))
  (property "Datasheet" "" (at 208.28 86.36 0) (hide yes) (show_name no) (do_not_autoplace no) (effects (font (size 1.27 1.27))))
  (property "Description" "Power symbol creates a global label with name \"GND\" , ground" (at 208.28 86.36 0) (hide yes) (show_name no) (do_not_autoplace no) (effects (font (size 1.27 1.27))))
  (pin "1"))
 (symbol
  (lib_id "Device:C")
  (at 73.66 83.82 180)
  (unit 1)
  (body_style 1)
  (exclude_from_sim no)
  (in_bom yes)
  (on_board yes)
  (in_pos_files yes)
  (dnp no)
  (property "Reference" "C11" (at 80.01 82.55 0) (show_name no) (do_not_autoplace no) (effects (font (size 1.27 1.27))))
  (property "Value" "1uF" (at 80.01 85.09 0) (show_name no) (do_not_autoplace no) (effects (font (size 1.27 1.27))))
  (property "Footprint" "Capacitor_SMD:C_0603_1608Metric_Pad1.08x0.95mm_HandSolder" (at 72.6948 80.01 0) (hide yes) (show_name no) (do_not_autoplace no) (effects (font (size 1.27 1.27))))
  (property "Datasheet" "" (at 73.66 83.82 0) (hide yes) (show_name no) (do_not_autoplace no) (effects (font (size 1.27 1.27))))
  (property "Description" "Unpolarized capacitor" (at 73.66 83.82 0) (hide yes) (show_name no) (do_not_autoplace no) (effects (font (size 1.27 1.27))))
  (pin "1")
  (pin "2"))
 (symbol
  (lib_id "power:+5V")
  (at 100.33 71.12 0)
  (unit 1)
  (body_style 1)
  (exclude_from_sim no)
  (in_bom yes)
  (on_board yes)
  (in_pos_files yes)
  (dnp no)
  (fields_autoplaced yes)
  (property "Reference" "#PWR028" (at 100.33 74.93 0) (hide yes) (show_name no) (do_not_autoplace no) (effects (font (size 1.27 1.27))))
  (property "Value" "+5V" (at 100.33 66.04 0) (show_name no) (do_not_autoplace no) (effects (font (size 1.27 1.27))))
  (property "Footprint" "" (at 100.33 71.12 0) (hide yes) (show_name no) (do_not_autoplace no) (effects (font (size 1.27 1.27))))
  (property "Datasheet" "" (at 100.33 71.12 0) (hide yes) (show_name no) (do_not_autoplace no) (effects (font (size 1.27 1.27))))
  (property "Description" "Power symbol creates a global label with name \"+5V\"" (at 100.33 71.12 0) (hide yes) (show_name no) (do_not_autoplace no) (effects (font (size 1.27 1.27))))
  (pin "1")))
